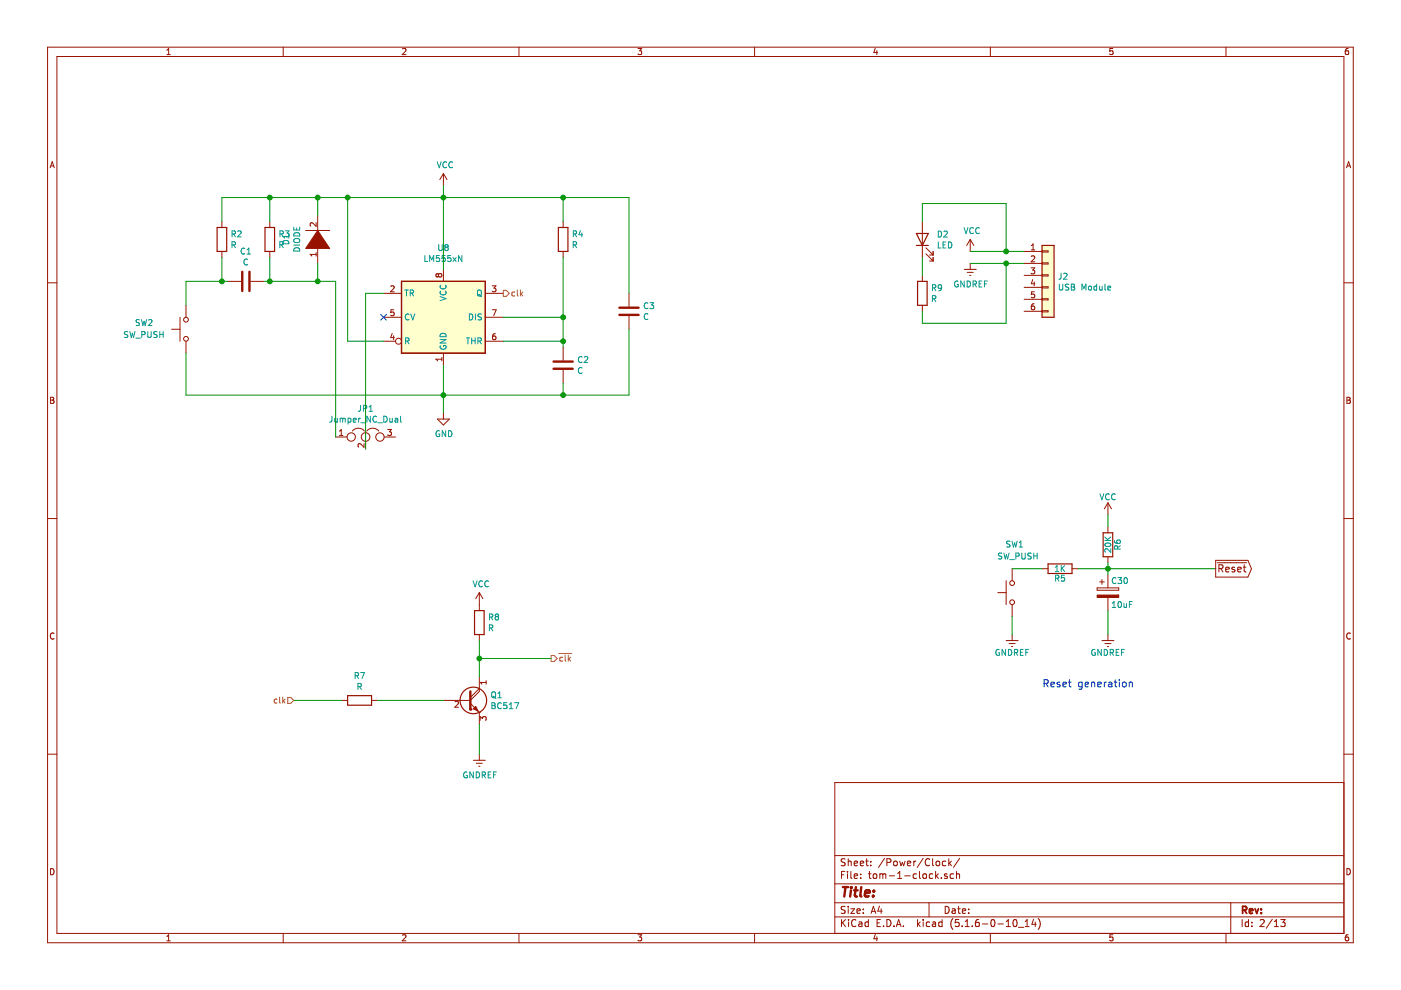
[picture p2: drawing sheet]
EESchema Schematic File Version 4
EELAYER 30 0
EELAYER END
$Descr A4 11693 8268
encoding utf-8
Sheet 2 13
Title ""
Date ""
Rev ""
Comp ""
Comment1 ""
Comment2 ""
Comment3 ""
Comment4 ""
$EndDescr
$Comp
L Switch:SW_Push SW2
U 1 1
P 1550 2750
F 0 "SW2" V 1600 3100 50  0000 C CNN
F 1 "SW_PUSH" V 1500 3100 50  0000 C CNN
F 2 "Button_Switch_THT:SW_PUSH_6mm" H 1550 2950 50  0001 C CNN
F 3 "~" H 1550 2950 50  0001 C CNN
	1    1550 2750
	0    -1   -1   0   
$EndComp
$Comp
L Device:R R2
U 1 1
P 1850 2000
F 0 "R2" H 1920 2046 50  0000 L CNN
F 1 "R" H 1920 1955 50  0000 L CNN
F 2 "Resistor_THT:R_Axial_DIN0204_L3.6mm_D1.6mm_P1.90mm_Vertical" V 1780 2000 50  0001 C CNN
F 3 "~" H 1850 2000 50  0001 C CNN
	1    1850 2000
	1    0    0    -1  
$EndComp
$Comp
L Device:R R3
U 1 1
P 2250 2000
F 0 "R3" H 2320 2046 50  0000 L CNN
F 1 "R" H 2320 1955 50  0000 L CNN
F 2 "Resistor_THT:R_Axial_DIN0204_L3.6mm_D1.6mm_P1.90mm_Vertical" V 2180 2000 50  0001 C CNN
F 3 "~" H 2250 2000 50  0001 C CNN
	1    2250 2000
	1    0    0    -1  
$EndComp
$Comp
L pspice:DIODE D1
U 1 1
P 2650 2000
F 0 "D1" H 2650 2265 50  0000 C CNN
F 1 "DIODE" H 2650 2174 50  0000 C CNN
F 2 "Diode_THT:D_DO-41_SOD81_P2.54mm_Vertical_AnodeUp" H 2650 2000 50  0001 C CNN
F 3 "~" H 2650 2000 50  0001 C CNN
	1    2650 2000
	0    -1   -1   0   
$EndComp
$Comp
L Device:R R4
U 1 1
P 4700 2000
F 0 "R4" H 4770 2046 50  0000 L CNN
F 1 "R" H 4770 1955 50  0000 L CNN
F 2 "Resistor_THT:R_Axial_DIN0204_L3.6mm_D1.6mm_P1.90mm_Vertical" V 4630 2000 50  0001 C CNN
F 3 "~" H 4700 2000 50  0001 C CNN
	1    4700 2000
	1    0    0    -1  
$EndComp
$Comp
L power:GND #PWR0101
U 1 1
P 3700 3450
F 0 "#PWR0101" H 3700 3200 50  0001 C CNN
F 1 "GND" H 3705 3277 50  0000 C CNN
F 2 "" H 3700 3450 50  0001 C CNN
F 3 "" H 3700 3450 50  0001 C CNN
	1    3700 3450
	1    0    0    -1  
$EndComp
$Comp
L power:VCC #PWR0102
U 1 1
P 3700 1550
F 0 "#PWR0102" H 3700 1400 50  0001 C CNN
F 1 "VCC" H 3715 1723 50  0000 C CNN
F 2 "" H 3700 1550 50  0001 C CNN
F 3 "" H 3700 1550 50  0001 C CNN
	1    3700 1550
	1    0    0    -1  
$EndComp
$Comp
L Device:C C3
U 1 1
P 5250 2600
F 0 "C3" H 5365 2646 50  0000 L CNN
F 1 "C" H 5365 2555 50  0000 L CNN
F 2 "Capacitor_THT:C_Disc_D4.7mm_W2.5mm_P5.00mm" H 5288 2450 50  0001 C CNN
F 3 "~" H 5250 2600 50  0001 C CNN
	1    5250 2600
	1    0    0    -1  
$EndComp
$Comp
L Device:C C1
U 1 1
P 2050 2350
F 0 "C1" V 1798 2350 50  0000 C CNN
F 1 "C" V 1889 2350 50  0000 C CNN
F 2 "Capacitor_THT:C_Disc_D4.7mm_W2.5mm_P5.00mm" H 2088 2200 50  0001 C CNN
F 3 "~" H 2050 2350 50  0001 C CNN
	1    2050 2350
	0    1    1    0   
$EndComp
Wire Wire Line
	1550 2550 1550 2350
Wire Wire Line
	1550 2350 1850 2350
Wire Wire Line
	2200 2350 2250 2350
Wire Wire Line
	2250 2150 2250 2350
Connection ~ 2250 2350
Wire Wire Line
	2250 2350 2650 2350
Wire Wire Line
	1850 2150 1850 2350
Connection ~ 1850 2350
Wire Wire Line
	1850 2350 1900 2350
Wire Wire Line
	1850 1850 1850 1650
Wire Wire Line
	1850 1650 2250 1650
Wire Wire Line
	2250 1650 2250 1850
Wire Wire Line
	2250 1650 2650 1650
Wire Wire Line
	2650 1650 2650 1800
Connection ~ 2250 1650
Wire Wire Line
	2650 1650 2900 1650
Connection ~ 2650 1650
Connection ~ 3700 1650
Wire Wire Line
	3700 1650 3700 1550
Wire Wire Line
	2900 1650 2900 2850
Connection ~ 2900 1650
Wire Wire Line
	2900 1650 3700 1650
Wire Wire Line
	1550 2950 1550 3300
Wire Wire Line
	1550 3300 3700 3300
Wire Wire Line
	3700 3300 3700 3450
Connection ~ 3700 3300
Wire Wire Line
	3700 3300 4700 3300
Wire Wire Line
	5250 3300 5250 2750
Wire Wire Line
	5250 2450 5250 1650
Wire Wire Line
	5250 1650 4700 1650
Wire Wire Line
	4700 1850 4700 1650
Connection ~ 4700 1650
Wire Wire Line
	4700 1650 3700 1650
Wire Wire Line
	4700 2150 4700 2650
Wire Wire Line
	4700 2650 4700 2850
Connection ~ 4700 2650
$Comp
L Device:C C2
U 1 1
P 4700 3050
F 0 "C2" H 4815 3096 50  0000 L CNN
F 1 "C" H 4815 3005 50  0000 L CNN
F 2 "Capacitor_THT:C_Disc_D4.7mm_W2.5mm_P5.00mm" H 4738 2900 50  0001 C CNN
F 3 "~" H 4700 3050 50  0001 C CNN
	1    4700 3050
	1    0    0    -1  
$EndComp
Wire Wire Line
	4700 2850 4700 2900
Connection ~ 4700 2850
Wire Wire Line
	4700 3200 4700 3300
Connection ~ 4700 3300
Wire Wire Line
	4700 3300 5250 3300
$Comp
L Device:Jumper_NC_Dual JP1
U 1 1
P 3050 3650
F 0 "JP1" H 3050 3889 50  0000 C CNN
F 1 "Jumper_NC_Dual" H 3050 3798 50  0000 C CNN
F 2 "Connector_PinHeader_2.54mm:PinHeader_1x03_P2.54mm_Vertical" H 3050 3650 50  0001 C CNN
F 3 "~" H 3050 3650 50  0001 C CNN
	1    3050 3650
	1    0    0    -1  
$EndComp
Wire Wire Line
	2650 2200 2650 2350
Wire Wire Line
	4700 2650 4200 2650
Wire Wire Line
	4700 2850 4200 2850
NoConn ~ 3200 2650
Wire Wire Line
	2900 2850 3200 2850
Wire Wire Line
	3700 2250 3700 1650
Wire Wire Line
	3700 3300 3700 3050
$Comp
L Timer:LM555xN U8
U 1 1
P 3700 2650
F 0 "U8" H 3700 3231 50  0000 C CNN
F 1 "LM555xN" H 3700 3140 50  0000 C CNN
F 2 "Package_DIP:DIP-8_W7.62mm" H 4350 2250 50  0001 C CNN
F 3 "http://www.ti.com/lit/ds/symlink/lm555.pdf" H 4550 2250 50  0001 C CNN
	1    3700 2650
	1    0    0    -1  
$EndComp
Wire Wire Line
	3200 2450 3050 2450
Wire Wire Line
	3050 2450 3050 3750
Wire Wire Line
	2800 2350 2650 2350
Connection ~ 2650 2350
Wire Wire Line
	2800 3650 2800 2350
$Comp
L Connector_Generic:Conn_01x06 J?
U 1 1
P 8750 2300
AR Path="/5ED4438D" Ref="J?"  Part="1" 
AR Path="/5EEB51A0/5ED4438D" Ref="J2"  Part="1" 
F 0 "J2" H 8830 2292 50  0000 L CNN
F 1 "USB Module" H 8830 2201 50  0000 L CNN
F 2 "Connector_PinHeader_2.54mm:PinHeader_1x06_P2.54mm_Vertical" H 8750 2300 50  0001 C CNN
F 3 "~" H 8750 2300 50  0001 C CNN
	1    8750 2300
	1    0    0    -1  
$EndComp
Wire Wire Line
	8550 2100 8100 2100
Wire Wire Line
	8550 2200 8100 2200
$Comp
L power:GNDREF #PWR?
U 1 1
P 8100 2200
AR Path="/5ED44395" Ref="#PWR?"  Part="1" 
AR Path="/5EEB51A0/5ED44395" Ref="#PWR0152"  Part="1" 
F 0 "#PWR0152" H 8100 1950 50  0001 C CNN
F 1 "GNDREF" H 8105 2027 50  0000 C CNN
F 2 "" H 8100 2200 50  0001 C CNN
F 3 "" H 8100 2200 50  0001 C CNN
	1    8100 2200
	1    0    0    -1  
$EndComp
$Comp
L power:VCC #PWR?
U 1 1
P 8100 2100
AR Path="/5ED4439B" Ref="#PWR?"  Part="1" 
AR Path="/5EEB51A0/5ED4439B" Ref="#PWR0153"  Part="1" 
F 0 "#PWR0153" H 8100 1950 50  0001 C CNN
F 1 "VCC" H 8115 2273 50  0000 C CNN
F 2 "" H 8100 2100 50  0001 C CNN
F 3 "" H 8100 2100 50  0001 C CNN
	1    8100 2100
	1    0    0    -1  
$EndComp
Wire Wire Line
	9250 5100 9250 5300
Wire Wire Line
	9250 4750 9250 4800
Wire Wire Line
	8450 5150 8450 5300
Wire Wire Line
	8450 4750 8700 4750
Wire Wire Line
	9250 4750 10150 4750
Wire Wire Line
	9000 4750 9250 4750
Connection ~ 9250 4750
Wire Wire Line
	9250 4700 9250 4750
Wire Wire Line
	9250 4300 9250 4400
$Comp
L power:GNDREF #PWR?
U 1 1
P 8450 5300
AR Path="/5ED443AE" Ref="#PWR?"  Part="1" 
AR Path="/5EEB51A0/5ED443AE" Ref="#PWR0156"  Part="1" 
F 0 "#PWR0156" H 8450 5050 50  0001 C CNN
F 1 "GNDREF" H 8450 5150 50  0000 C CNN
F 2 "" H 8450 5300 50  0001 C CNN
F 3 "" H 8450 5300 50  0001 C CNN
	1    8450 5300
	1    0    0    -1  
$EndComp
$Comp
L Device:R R?
U 1 1
P 8850 4750
AR Path="/5ED443B4" Ref="R?"  Part="1" 
AR Path="/5EEB51A0/5ED443B4" Ref="R5"  Part="1" 
F 0 "R5" V 8930 4750 50  0000 C CNN
F 1 "1K" V 8850 4750 50  0000 C CNN
F 2 "Resistor_THT:R_Axial_DIN0204_L3.6mm_D1.6mm_P1.90mm_Vertical" V 8780 4750 50  0001 C CNN
F 3 "" H 8850 4750 50  0001 C CNN
	1    8850 4750
	0    1    1    0   
$EndComp
Text Notes 8700 5750 0    60   ~ 0
Reset generation
$Comp
L Device:CP C?
U 1 1
P 9250 4950
AR Path="/5ED443CA" Ref="C?"  Part="1" 
AR Path="/5EEB51A0/5ED443CA" Ref="C30"  Part="1" 
F 0 "C30" H 9275 5050 50  0000 L CNN
F 1 "10uF" H 9275 4850 50  0000 L CNN
F 2 "Capacitor_THT:C_Disc_D3.0mm_W1.6mm_P2.50mm" H 9288 4800 50  0001 C CNN
F 3 "" H 9250 4950 50  0001 C CNN
	1    9250 4950
	1    0    0    -1  
$EndComp
$Comp
L Switch:SW_Push SW?
U 1 1
P 8450 4950
AR Path="/5ED443D0" Ref="SW?"  Part="1" 
AR Path="/5EEB51A0/5ED443D0" Ref="SW1"  Part="1" 
F 0 "SW1" V 8850 4850 50  0000 L CNN
F 1 "SW_PUSH" V 8750 4900 50  0000 C CNN
F 2 "Button_Switch_THT:SW_PUSH_6mm" H 8450 5150 50  0001 C CNN
F 3 "" H 8450 5150 50  0001 C CNN
	1    8450 4950
	0    -1   -1   0   
$EndComp
$Comp
L power:VCC #PWR?
U 1 1
P 9250 4300
AR Path="/5ED443D6" Ref="#PWR?"  Part="1" 
AR Path="/5EEB51A0/5ED443D6" Ref="#PWR0159"  Part="1" 
F 0 "#PWR0159" H 9250 4150 50  0001 C CNN
F 1 "VCC" H 9250 4450 50  0000 C CNN
F 2 "" H 9250 4300 50  0001 C CNN
F 3 "" H 9250 4300 50  0001 C CNN
	1    9250 4300
	1    0    0    -1  
$EndComp
$Comp
L power:GNDREF #PWR?
U 1 1
P 9250 5300
AR Path="/5ED443DC" Ref="#PWR?"  Part="1" 
AR Path="/5EEB51A0/5ED443DC" Ref="#PWR0160"  Part="1" 
F 0 "#PWR0160" H 9250 5050 50  0001 C CNN
F 1 "GNDREF" H 9250 5150 50  0000 C CNN
F 2 "" H 9250 5300 50  0001 C CNN
F 3 "" H 9250 5300 50  0001 C CNN
	1    9250 5300
	1    0    0    -1  
$EndComp
$Comp
L Device:R R?
U 1 1
P 9250 4550
AR Path="/5ED443E2" Ref="R?"  Part="1" 
AR Path="/5EEB51A0/5ED443E2" Ref="R6"  Part="1" 
F 0 "R6" V 9330 4550 50  0000 C CNN
F 1 "20K" V 9250 4550 50  0000 C CNN
F 2 "Resistor_THT:R_Axial_DIN0204_L3.6mm_D1.6mm_P1.90mm_Vertical" V 9180 4550 50  0001 C CNN
F 3 "" H 9250 4550 50  0001 C CNN
	1    9250 4550
	1    0    0    -1  
$EndComp
Text GLabel 10150 4750 2    60   Output ~ 0
~Reset
Text HLabel 4200 2450 2    50   Output ~ 0
clk
Text HLabel 2450 5850 0    50   Input ~ 0
clk
Wire Wire Line
	2450 5850 2850 5850
$Comp
L Device:R R7
U 1 1
P 3000 5850
F 0 "R7" V 2793 5850 50  0000 C CNN
F 1 "R" V 2884 5850 50  0000 C CNN
F 2 "Resistor_THT:R_Axial_DIN0204_L3.6mm_D1.6mm_P1.90mm_Vertical" V 2930 5850 50  0001 C CNN
F 3 "~" H 3000 5850 50  0001 C CNN
	1    3000 5850
	0    1    1    0   
$EndComp
$Comp
L Transistor_BJT:BC517 Q1
U 1 1
P 3900 5850
F 0 "Q1" H 4091 5896 50  0000 L CNN
F 1 "BC517" H 4091 5805 50  0000 L CNN
F 2 "Package_TO_SOT_THT:TO-92_Inline" H 4100 5775 50  0001 L CIN
F 3 "http://www.fairchildsemi.com/ds/BC/BC517.pdf" H 3900 5850 50  0001 L CNN
	1    3900 5850
	1    0    0    -1  
$EndComp
$Comp
L Device:R R8
U 1 1
P 4000 5200
F 0 "R8" H 4070 5246 50  0000 L CNN
F 1 "R" H 4070 5155 50  0000 L CNN
F 2 "Resistor_THT:R_Axial_DIN0204_L3.6mm_D1.6mm_P1.90mm_Vertical" V 3930 5200 50  0001 C CNN
F 3 "~" H 4000 5200 50  0001 C CNN
	1    4000 5200
	1    0    0    -1  
$EndComp
Wire Wire Line
	3150 5850 3700 5850
Wire Wire Line
	4000 6050 4000 6300
Wire Wire Line
	4000 5350 4000 5500
Wire Wire Line
	4000 5500 4600 5500
Connection ~ 4000 5500
Wire Wire Line
	4000 5500 4000 5650
$Comp
L power:GNDREF #PWR0157
U 1 1
P 4000 6300
F 0 "#PWR0157" H 4000 6050 50  0001 C CNN
F 1 "GNDREF" H 4005 6127 50  0000 C CNN
F 2 "" H 4000 6300 50  0001 C CNN
F 3 "" H 4000 6300 50  0001 C CNN
	1    4000 6300
	1    0    0    -1  
$EndComp
$Comp
L power:VCC #PWR0158
U 1 1
P 4000 5050
F 0 "#PWR0158" H 4000 4900 50  0001 C CNN
F 1 "VCC" H 4015 5223 50  0000 C CNN
F 2 "" H 4000 5050 50  0001 C CNN
F 3 "" H 4000 5050 50  0001 C CNN
	1    4000 5050
	1    0    0    -1  
$EndComp
Text HLabel 4600 5500 2    50   Output ~ 0
clk_bar
$EndSCHEMATC
